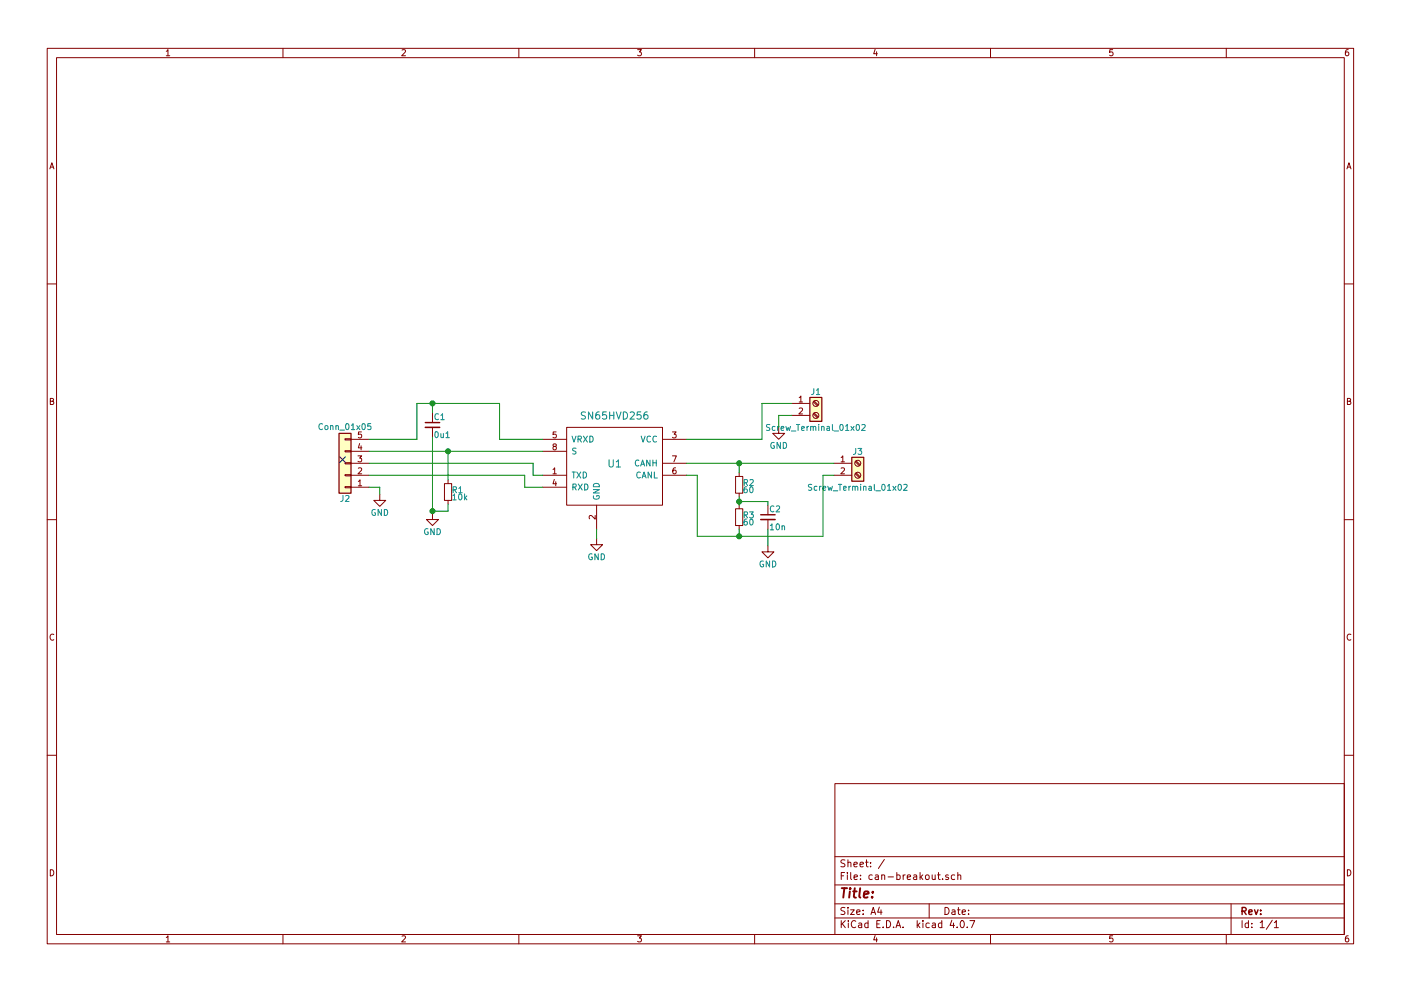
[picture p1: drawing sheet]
EESchema Schematic File Version 2
LIBS:power
LIBS:device
LIBS:switches
LIBS:relays
LIBS:motors
LIBS:transistors
LIBS:conn
LIBS:linear
LIBS:regul
LIBS:74xx
LIBS:cmos4000
LIBS:adc-dac
LIBS:memory
LIBS:xilinx
LIBS:microcontrollers
LIBS:dsp
LIBS:microchip
LIBS:analog_switches
LIBS:motorola
LIBS:texas
LIBS:intel
LIBS:audio
LIBS:interface
LIBS:digital-audio
LIBS:philips
LIBS:display
LIBS:cypress
LIBS:siliconi
LIBS:opto
LIBS:atmel
LIBS:contrib
LIBS:valves
LIBS:sn65hvd256
LIBS:can-breakout-cache
EELAYER 25 0
EELAYER END
$Descr A4 11693 8268
encoding utf-8
Sheet 1 1
Title ""
Date ""
Rev ""
Comp ""
Comment1 ""
Comment2 ""
Comment3 ""
Comment4 ""
$EndDescr
$Comp
L SN65HVD256 U1
U 1 1
P 5130 3860
F 0 "U1" H 5130 3860 60  0000 C CNN
F 1 "SN65HVD256" H 5130 4260 60  0000 C CNN
F 2 "breakout:TI_SOIC8" H 5130 3860 60  0001 C CNN
F 3 "http://www.ti.com/lit/ds/symlink/sn65hvd257.pdf" H 5130 3860 60  0001 C CNN
	1    5130 3860
	1    0    0    -1  
$EndComp
$Comp
L R_Small R1
U 1 1
P 3740 4100
F 0 "R1" H 3770 4120 50  0000 L CNN
F 1 "10k" H 3770 4060 50  0000 L CNN
F 2 "Resistors_SMD:R_0805_HandSoldering" H 3740 4100 50  0001 C CNN
F 3 "" H 3740 4100 50  0001 C CNN
	1    3740 4100
	1    0    0    -1  
$EndComp
$Comp
L GND #PWR01
U 1 1
P 4980 4490
F 0 "#PWR01" H 4980 4240 50  0001 C CNN
F 1 "GND" H 4980 4340 50  0000 C CNN
F 2 "" H 4980 4490 50  0001 C CNN
F 3 "" H 4980 4490 50  0001 C CNN
	1    4980 4490
	1    0    0    -1  
$EndComp
$Comp
L C_Small C1
U 1 1
P 3610 3540
F 0 "C1" H 3620 3610 50  0000 L CNN
F 1 "0u1" H 3620 3460 50  0000 L CNN
F 2 "Capacitors_SMD:C_0805_HandSoldering" H 3610 3540 50  0001 C CNN
F 3 "" H 3610 3540 50  0001 C CNN
	1    3610 3540
	1    0    0    -1  
$EndComp
$Comp
L GND #PWR02
U 1 1
P 3610 4280
F 0 "#PWR02" H 3610 4030 50  0001 C CNN
F 1 "GND" H 3610 4130 50  0000 C CNN
F 2 "" H 3610 4280 50  0001 C CNN
F 3 "" H 3610 4280 50  0001 C CNN
	1    3610 4280
	1    0    0    -1  
$EndComp
$Comp
L Conn_01x05 J2
U 1 1
P 2880 3860
F 0 "J2" H 2880 4160 50  0000 C CNN
F 1 "Conn_01x05" H 2880 3560 50  0000 C CNN
F 2 "" H 2880 3860 50  0001 C CNN
F 3 "http://www.mouser.com/ds/2/181/M20-789-1132299.pdf" H 2880 3860 50  0001 C CNN
	1    2880 3860
	-1   0    0    1   
$EndComp
$Comp
L GND #PWR03
U 1 1
P 3170 4120
F 0 "#PWR03" H 3170 3870 50  0001 C CNN
F 1 "GND" H 3170 3970 50  0000 C CNN
F 2 "" H 3170 4120 50  0001 C CNN
F 3 "" H 3170 4120 50  0001 C CNN
	1    3170 4120
	1    0    0    -1  
$EndComp
$Comp
L R_Small R2
U 1 1
P 6170 4040
F 0 "R2" H 6200 4060 50  0000 L CNN
F 1 "60" H 6200 4000 50  0000 L CNN
F 2 "Resistors_SMD:R_1206_HandSoldering" H 6170 4040 50  0001 C CNN
F 3 "" H 6170 4040 50  0001 C CNN
	1    6170 4040
	1    0    0    -1  
$EndComp
$Comp
L R_Small R3
U 1 1
P 6170 4310
F 0 "R3" H 6200 4330 50  0000 L CNN
F 1 "60" H 6200 4270 50  0000 L CNN
F 2 "Resistors_SMD:R_1206_HandSoldering" H 6170 4310 50  0001 C CNN
F 3 "" H 6170 4310 50  0001 C CNN
	1    6170 4310
	1    0    0    -1  
$EndComp
$Comp
L GND #PWR04
U 1 1
P 6410 4550
F 0 "#PWR04" H 6410 4300 50  0001 C CNN
F 1 "GND" H 6410 4400 50  0000 C CNN
F 2 "" H 6410 4550 50  0001 C CNN
F 3 "" H 6410 4550 50  0001 C CNN
	1    6410 4550
	1    0    0    -1  
$EndComp
$Comp
L C_Small C2
U 1 1
P 6410 4310
F 0 "C2" H 6420 4380 50  0000 L CNN
F 1 "10n" H 6420 4230 50  0000 L CNN
F 2 "Capacitors_SMD:C_0805_HandSoldering" H 6410 4310 50  0001 C CNN
F 3 "" H 6410 4310 50  0001 C CNN
	1    6410 4310
	1    0    0    -1  
$EndComp
$Comp
L GND #PWR05
U 1 1
P 6500 3560
F 0 "#PWR05" H 6500 3310 50  0001 C CNN
F 1 "GND" H 6500 3410 50  0000 C CNN
F 2 "" H 6500 3560 50  0001 C CNN
F 3 "" H 6500 3560 50  0001 C CNN
	1    6500 3560
	1    0    0    -1  
$EndComp
$Comp
L Screw_Terminal_01x02 J3
U 1 1
P 7160 3860
F 0 "J3" H 7160 3960 50  0000 C CNN
F 1 "Screw_Terminal_01x02" H 7160 3660 50  0000 C CNN
F 2 "breakout:1729128" H 7160 3860 50  0001 C CNN
F 3 "https://www.mouser.com/ProductDetail/Phoenix-Contact/1729128/?qs=sGAEpiMZZMvPvGwLNS6718PaoTt7FM7ciW3NqkEQwDE%3d" H 7160 3860 50  0001 C CNN
	1    7160 3860
	1    0    0    -1  
$EndComp
$Comp
L Screw_Terminal_01x02 J1
U 1 1
P 6810 3360
F 0 "J1" H 6810 3460 50  0000 C CNN
F 1 "Screw_Terminal_01x02" H 6810 3160 50  0000 C CNN
F 2 "breakout:1729128" H 6810 3360 50  0001 C CNN
F 3 "https://www.mouser.com/ProductDetail/Phoenix-Contact/1729128/?qs=sGAEpiMZZMvPvGwLNS6718PaoTt7FM7ciW3NqkEQwDE%3d" H 6810 3360 50  0001 C CNN
	1    6810 3360
	1    0    0    -1  
$EndComp
Wire Wire Line
	3080 3760 4530 3760
Wire Wire Line
	3480 3360 4170 3360
Wire Wire Line
	4170 3360 4170 3660
Wire Wire Line
	4170 3660 4530 3660
Wire Wire Line
	4980 4410 4980 4490
Wire Wire Line
	3610 3640 3610 4280
Wire Wire Line
	3610 3440 3610 3360
Wire Wire Line
	3080 3660 3480 3660
Connection ~ 3610 3360
Wire Wire Line
	3480 3660 3480 3360
Wire Wire Line
	3080 3860 4450 3860
Wire Wire Line
	4450 3860 4450 3960
Wire Wire Line
	4450 3960 4530 3960
Wire Wire Line
	3080 3960 4380 3960
Wire Wire Line
	4380 3960 4380 4060
Wire Wire Line
	4380 4060 4530 4060
Wire Wire Line
	3080 4060 3170 4060
Wire Wire Line
	3170 4060 3170 4120
Wire Wire Line
	5730 3660 6360 3660
Wire Wire Line
	6960 3860 5730 3860
Wire Wire Line
	6170 3940 6170 3860
Connection ~ 6170 3860
Wire Wire Line
	6170 4140 6170 4210
Wire Wire Line
	5730 3960 5820 3960
Wire Wire Line
	5820 3960 5820 4470
Wire Wire Line
	5820 4470 6870 4470
Wire Wire Line
	6170 4470 6170 4410
Wire Wire Line
	6410 4210 6410 4180
Wire Wire Line
	6410 4180 6170 4180
Connection ~ 6170 4180
Wire Wire Line
	6870 4470 6870 3960
Wire Wire Line
	6870 3960 6960 3960
Connection ~ 6170 4470
Wire Wire Line
	6410 4550 6410 4410
Wire Wire Line
	6500 3560 6500 3460
Wire Wire Line
	6500 3460 6610 3460
Wire Wire Line
	6610 3360 6360 3360
Wire Wire Line
	6360 3360 6360 3660
Wire Wire Line
	3740 4000 3740 3760
Connection ~ 3740 3760
Wire Wire Line
	3740 4200 3740 4260
Wire Wire Line
	3740 4260 3610 4260
Connection ~ 3610 4260
NoConn ~ 2860 3830
$EndSCHEMATC
